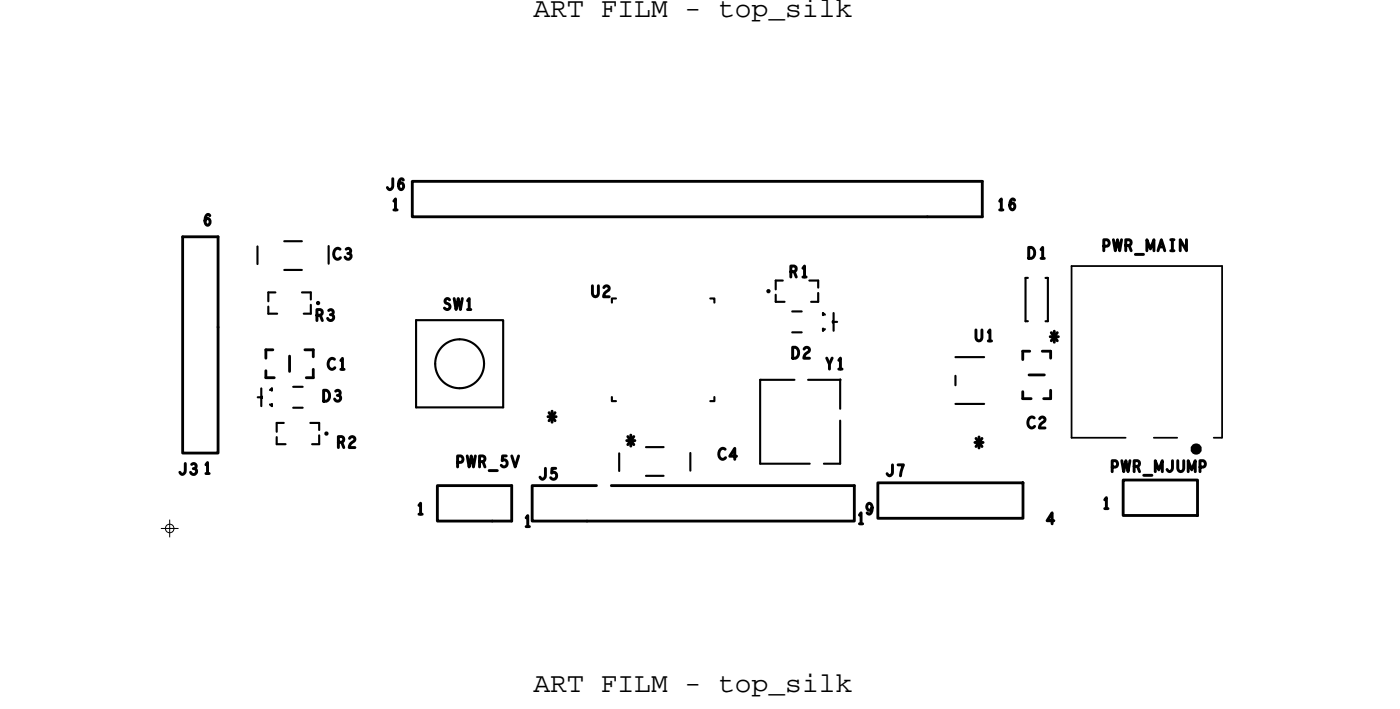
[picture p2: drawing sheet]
<svg xmlns="http://www.w3.org/2000/svg" width="100mm" height="51mm" viewBox="0 0 100 51" stroke-linecap="round" stroke-linejoin="round" font-family="sans-serif">
<!-- layer: Components -->
<g fill="none" stroke="#000" stroke-width=".15">
<path d="M18.5 17.7v1.2M20.4 19.3h1.3M20.4 17.3h1.3M23.6 17.6v1.3M73.7 19.9h-.1v3.1h.1M75 19.9h.2v3.1h-.2M18.5 28.5h.2M18.7 28.5h.1M18.7 27.8v1.3M18.8 28.5h-.1M18.8 28.4l-.1 .1M19.3 22v.5h.6"/>
<path d="M19.4 27.9l.1-.1v.2M19.5 29h.1M19.5 28.9v.2l-.1-.1M19.5 28h.1M19.8 20.9h-.5v.7M19.9 31.3v.5h.6M20.4 30.3h-.5v.6M21 27.7h.7M21 29.2h.7M21.7 20.9h.6v.6M22.3 30.3h.6v.5M22.3 21.8v.7h-.5"/>
<path d="M22.7 21.7l.1-.1 .1 .1-.1 .1zM22.9 31.2v.6h-.5M23.4 31l.1 .1h-.1h-.1zM29.9 22.9h6.2v6.3h-6.2zM43.9 28.4v.3h.3M44.2 21.4h-.3v.3M44.4 32.5v1.2M46.3 32h1.3M46.3 34.1h1.3M49.5 32.5v1.2M51 21.4h.3v.3M51.3 28.4v.3h-.3"/>
<path d="M55.1 20.8l.1 .1h-.1zM55.7 21.1v.5h.6M56.2 20.1h-.5v.6M56.8 23.8h.7M56.8 22.3h.7M57 27.2h-2.5v6h3.6M58 27.2h2.3v2.1M58.1 20.1h.6v.5M58.7 21v.6h-.5M59 23.5v.2l.2-.1M59 22.6h.1M59.1 23.6h-.1"/>
<path d="M59.2 22.5l-.2-.1v.2M59.8 23v.1M59.8 23.1h.1M59.8 23.1h.3M59.8 22.4v1.3M60.3 30.1v3.1h-1.2M68.5 28.9h2.1M68.5 26.9v.7M68.5 25.6h2.1"/>
<circle cx="33" cy="26.1" r="1.75"/>
</g>
<g fill="none" stroke="#000" stroke-width=".2">
<path d="M13.1 17h2.5v15.5h-2.5zM29.6 13h40.9v2.5h-40.9zM19.1 26.6v.5h.6M19.6 25.1h-.5v.6M20.8 25.5v1.1M21.9 25.1h.6v.5M22.5 26.5v.6h-.5M31.4 34.8h5.3v2.5h-5.3zM42.8 34.8h-4.6v2.5h23.1v-2.5h-17.4M63 34.6h10.4v2.5h-10.4zM73.4 28.1v.5h.6M73.8 26.9h1.1"/>
<path d="M73.9 25.2h-.5v.6M74.8 25.2h.6v.5M75.4 28v.6h-.5M80.6 34.4h5.3v2.5h-5.3z"/>
</g>
<path d="M80.8 31.4h-3.9v-12.3h10.8v12.3h-.6M82.8 31.4h1.7" fill="none" stroke="#000" stroke-width=".13"/>
<path d="M85.6 32.1l.2-.1 .2 .1v.2l-.2 .1-.2-.1z" fill="none" stroke="#000" stroke-width=".4"/>
<!-- layer: Text -->
<g fill="none" stroke="#000" stroke-width=".21">
<path d="M15.1 15.4h-.1a.41 .41 0 0 0-.3 .3 .41 .41 0 0 0 .1 .4 .22 .22 0 0 0 .3-.2 .22 .22 0 0 0-.3-.2l-.1 .1M24.4 17.9a.38 .38 0 0 0-.5 .2 .38 .38 0 0 0 .3 .5l.2-.1M24.8 17.9a.19 .19 0 0 1 .3 0 .19 .19 0 0 1-.1 .3M24.9 18.2a.22 .22 0 0 1 .3 .1 .22 .22 0 0 1-.2 .3 .22 .22 0 0 1-.2-.2M28.2 12.8v.6l-.2 .2-.2-.2M28.3 14.4l.1-.1v.7M28.9 12.9v-.1a.41 .41 0 0 0-.3 .3 .41 .41 0 0 0 .1 .5 .22 .22 0 0 0 .3-.3 .22 .22 0 0 0-.3-.2l-.1 .2M56.7 19.5h.3l.1-.1v-.3h-.4v.7M57.6 19.2l.1-.1v.7M71.7 14.4l.1-.1v.7M71.7 15h.3M72.8 14.3h-.1a.41 .41 0 0 0-.3 .3 .41 .41 0 0 0 .2 .4 .22 .22 0 0 0 .2-.2 .22 .22 0 0 0-.2-.2l-.2 .1"/>
<path d="M73.8 17.7a.4 .4 0 0 1 .4 .4 .4 .4 0 0 1-.4 .4zM74.7 17.9l.1-.2v.8M74.7 18.5h.2M79.2 17.6h.3l.1-.2-.1-.2h-.3v.8M79.9 17.2l.1 .8 .2-.8 .1 .8 .2-.8M80.8 17.6h.2l.1-.1v-.3h-.3v.8M81 17.6l.2 .4M81.5 18.2h.5M82.3 18v-.8l.2 .6 .3-.6v.8M83.1 18l.2-.8 .3 .8M83.2 17.7h.3M84 18h.2"/>
<path d="M84 17.2h.2M84.1 17.2v.8M85.1 17.2v.8l-.4-.8v.8M13.3 33.2v.6l-.2 .2-.2-.2M13.7 33.3a.19 .19 0 0 1 .3 0 .19 .19 0 0 1 0 .3M13.9 33.6a.22 .22 0 0 1 .2 .2 .22 .22 0 0 1-.2 .2 .22 .22 0 0 1-.2-.2M14.8 33.3l.1-.2v.8M22.7 22.6h.3l.1-.1v-.3h-.4v.8M23.2 28a.4 .4 0 0 1 .4 .4 .4 .4 0 0 1-.4 .3zM23.6 22.2a.19 .19 0 0 1 .3 .1 .19 .19 0 0 1-.1 .2M24 25.7a.38 .38 0 0 0-.5 .3 .38 .38 0 0 0 .3 .5l.2-.2M24.1 28a.19 .19 0 0 1 .3 0 .19 .19 0 0 1-.1 .3"/>
<path d="M24.2 28.3a.22 .22 0 0 1 .2 .2 .22 .22 0 0 1-.1 .3 .22 .22 0 0 1-.3-.2M24.3 31.7h.2l.1-.1v-.3h-.3v.8M24.5 25.8l.1-.1v.8M24.5 26.5h.2M24.5 31.7l.2 .4M25.1 31.4a.2 .2 0 0 1 .3-.1 .2 .2 0 0 1 0 .3 .53 .53 0 0 0-.3 .5h.4M30.1 36.2l.1-.1v.7M32.3 21.5a.18 .18 0 0 0-.3-.1 .18 .18 0 0 0 0 .3 .23 .23 0 0 1 .3 .3 .23 .23 0 0 1-.4 .1M32.6 21.4l.1 .8 .2-.8 .1 .8 .2-.8M32.8 33.1h.3l.1-.2-.1-.2h-.3v.8M33.5 32.7l.2 .8 .1-.8 .2 .8 .1-.8M33.5 21.5l.2-.1v.8"/>
<path d="M33.5 22.2h.3M34.4 33.1h.2l.2-.1-.1-.3h-.3v.8M34.6 33.1l.2 .4M35.1 33.7h.6M36.3 32.7h-.2l-.1 .3a.23 .23 0 0 1 .4 .1 .23 .23 0 0 1-.1 .3 .23 .23 0 0 1-.3-.1M36.7 32.7l.3 .8 .2-.8M37.7 37.1l.2-.2v.8M39.1 33.6v.6l-.2 .1-.2-.1M39.6 29.5v.7M39.9 33.6h-.3v.3a.23 .23 0 0 1 .3 .1 .23 .23 0 0 1-.1 .3 .23 .23 0 0 1-.3-.1M42.5 20.5v.5a.21 .21 0 0 0 .2 .3 .21 .21 0 0 0 .2-.3v-.5M43.3 20.6a.2 .2 0 0 1 .3-.1 .2 .2 0 0 1 .1 .3 .53 .53 0 0 0-.4 .5h.4"/>
<path d="M45.3 31.2v.8M52 32.2a.38 .38 0 0 0-.5 .2 .38 .38 0 0 0 .3 .5l.3-.1M52.8 32.7h-.4l.3-.6v.8M56.9 24.9a.4 .4 0 0 1 .4 .4 .4 .4 0 0 1-.4 .4zM57.7 25a.2 .2 0 0 1 .3-.1 .2 .2 0 0 1 0 .3 .53 .53 0 0 0-.3 .5h.4M59.3 25.7l.2 .4v.3M59.7 25.7l-.2 .4M60.2 25.8l.1-.1v.7M60.2 26.4h.2M61.7 36.9l.1-.2v.8M62.6 36.4l-.1 .1a.21 .21 0 0 1-.3-.2 .21 .21 0 0 1 .3-.2 .42 .42 0 0 1-.2 .7l-.1-.1M64 33.3v.6l-.2 .2-.2-.2"/>
<path d="M64.4 33.3h.4l-.2 .8M70 23.6v.6a.21 .21 0 0 0 .2 .2 .21 .21 0 0 0 .2-.2v-.6M70.2 31.3v.8M70.9 23.8l.1-.2v.8M70.9 24.4h.2M74.2 29.9a.38 .38 0 0 0-.5 .3 .38 .38 0 0 0 .3 .5l.2-.2M74.6 30a.2 .2 0 0 1 .3-.1 .2 .2 0 0 1 0 .3 .53 .53 0 0 0-.3 .5h.4M75.6 37.3h-.5l.4-.6v.8M75.6 23.7v.8M79.3 35.8l.1-.1v.7M79.8 33.5l.3-.1 .1-.2-.1-.2h-.3v.8M80.5 33l.1 .8 .2-.8 .1 .8 .2-.8"/>
<path d="M81.4 33.4h.2l.1-.1v-.3h-.3v.8M81.6 33.4l.2 .4M82.1 34.1h.5M82.9 33.8v-.8l.2 .7 .3-.7v.8M84.1 33v.6l-.2 .2-.2-.2M84.5 33v.6a.21 .21 0 0 0 .2 .2 .21 .21 0 0 0 .2-.2v-.6M85.2 33.8v-.8l.3 .7 .2-.7v.8M86.1 33.5l.3-.1 .1-.2-.1-.2h-.3v.8"/>
</g>
<!-- layer: Drawing Origin -->
<path d="M11.5 37.9h1.3M11.9 37.7l.3-.1 .2 .1 .1 .2-.1 .2-.2 .1-.3-.1v-.2zM12.2 37.2v1.3" fill="none" stroke="#000" stroke-width=".07"/>
<g font-size="2">
<text x="38.3" y="1.2">ART FILM - top_silk</text>
<text x="38.3" y="49.6">ART FILM - top_silk</text>
</g>
<g font-size=".8">
<text x="28.1" y="15">1</text>
<text x="22.6" y="23">R3</text>
<text x="56.6" y="19.8">R1</text>
<text x="75.3" y="24.4">*</text>
<text x="14.6" y="33.9">1</text>
<text x="39.3" y="30.1">*</text>
<text x="45" y="31.8">*</text>
<text x="69.9" y="32">*</text>
<text x="29.9" y="36.8">1</text>
<text x="37.6" y="37.7">1</text>
<text x="61.5" y="37.5">1</text>
<text x="79.1" y="36.4">1</text>
</g>
</svg>
